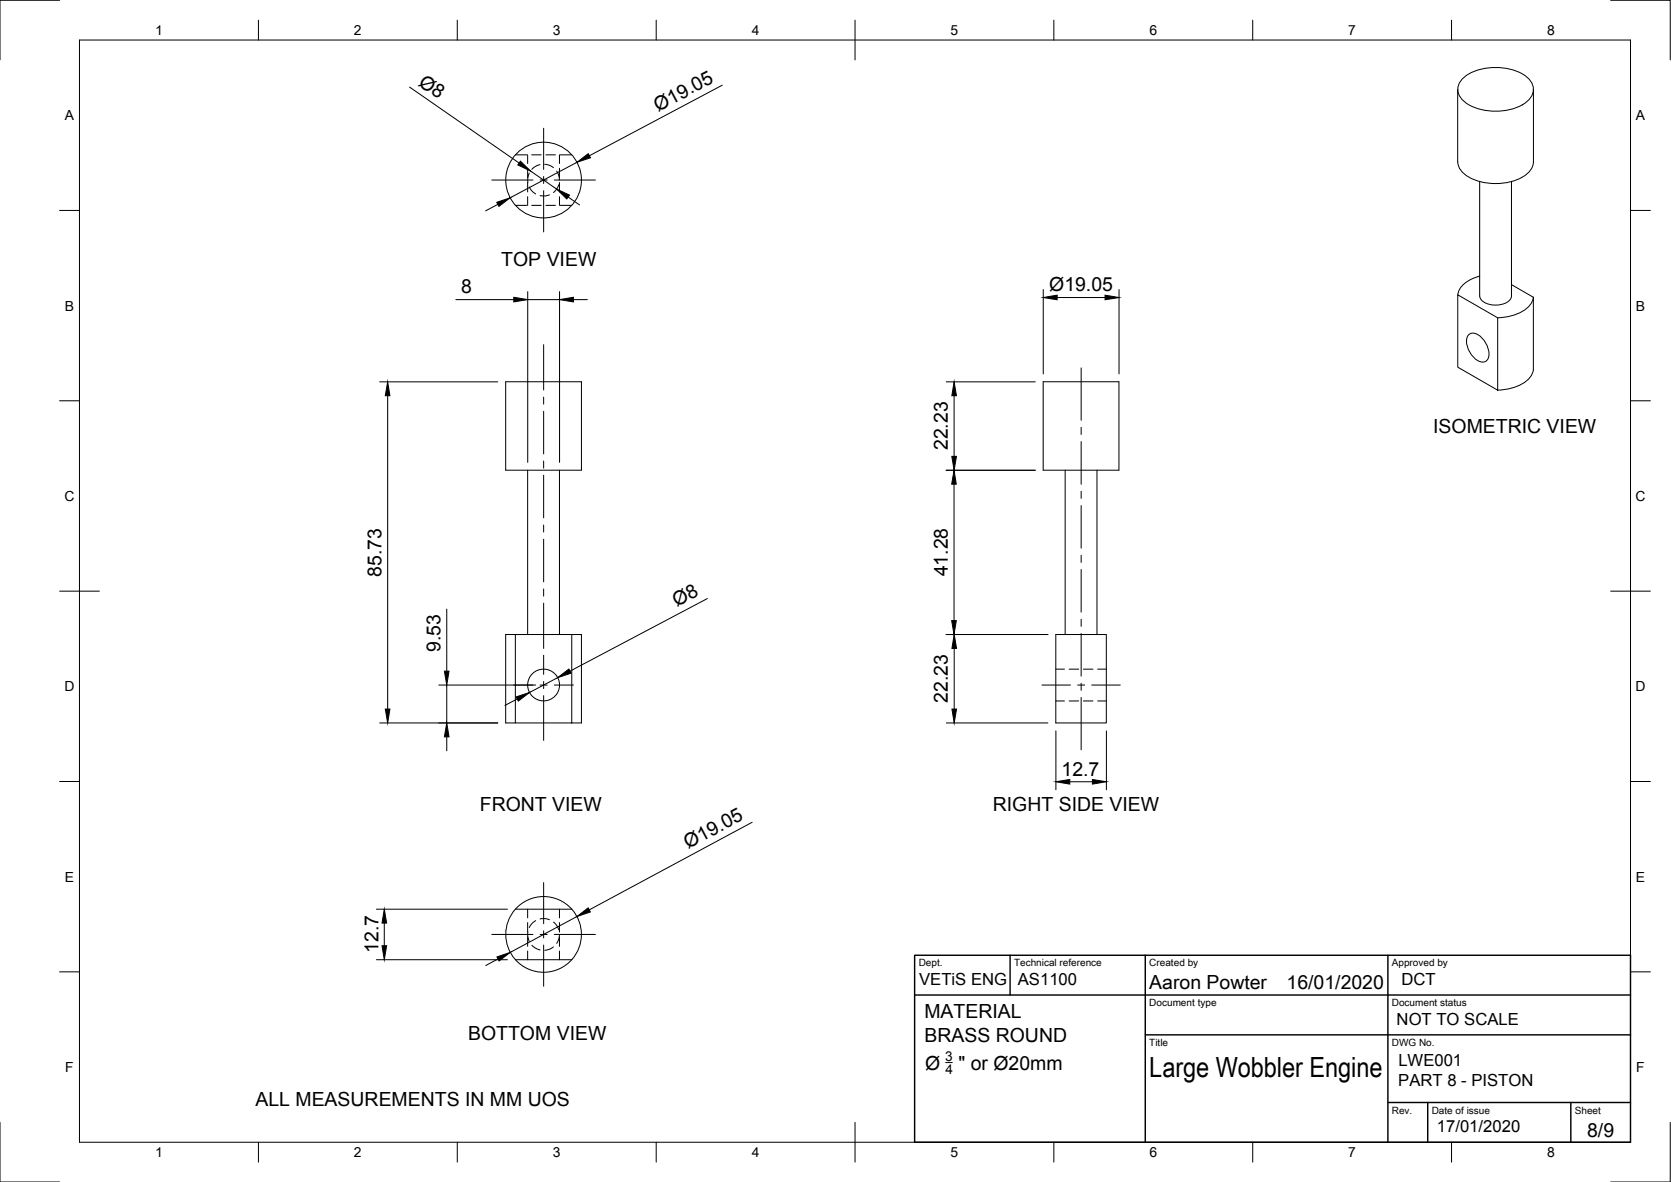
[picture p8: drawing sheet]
<svg xmlns="http://www.w3.org/2000/svg" width="420mm" height="297mm" viewBox="0 0 420 297" stroke-linecap="round" stroke-linejoin="round" font-family="sans-serif">
<!-- layer: Visible -->
<g fill="none" stroke="#000" stroke-width=".25">
<path d="M367.7 19.9a13.3 13.3 0 0 1 11.9-2.5 8 8 0 0 1 5.8 3.9 4.1 4.1 0 0 1-2.6 5 14.5 14.5 0 0 1-14.4-.6 3.7 3.7 0 0 1-.7-5.8zM366.5 22.5v18.1M385.6 22.5v18.1M366.5 40.6a5 5 0 0 0 3.3 4.2 14.3 14.3 0 0 0 14.2-1.2 4 4 0 0 0 1.6-3M372 45.6l.1 28.8a2.7 2.7 0 0 0 2.4 2.1 5.4 5.4 0 0 0 5.2-1.2l.3-.9v-28.8M366.5 74.1l10.1 5.8v18.2l-10.1-5.8zM372.1 69.4a7.2 7.2 0 0 0-5.4 4l-.1 .7M380 71.5l5.6 3.2v18.2M385.6 74.7a6.4 6.4 0 0 1-5.3 4.6l-3.7 .6M127.1 95.9h19.1v22.3h-19.1zM262.3 95.9h19v22.3h-19zM369.4 84a2.53 2.53 0 0 1 3.3 1 5.2 5.2 0 0 1 1.4 5.2 1.94 1.94 0 0 1-3.1 0 5.5 5.5 0 0 1-2-5.7z"/>
<path d="M385.6 92.9a6.4 6.4 0 0 1-5.3 4.6l-3.7 .5M132.7 118.2v41.3M140.7 118.2v41.3M267.8 118.2v41.3M275.8 118.2v41.3M129.6 159.5h14.2v22.2h-14.2zM129.6 159.5h-2.5v22.2h2.5M143.8 159.5h2.4v22.2h-2.4M265.5 159.5h12.7v22.2h-12.7zM129.6 228.5h14.2M129.6 241.2h14.2"/>
<circle cx="136.7" cy="45.3" r="9.5"/>
<circle cx="136.7" cy="172.1" r="4"/>
<circle cx="136.7" cy="234.8" r="9.5"/>
</g>
<!-- layer: Hidden -->
<g fill="none" stroke="#000" stroke-width=".25">
<path d="M129.6 38.9h2.9M132.7 38.9v2.2M133.7 38.9h2.4M137.3 38.9h2.4M140.7 38.9v2.2M140.8 38.9h3M129.6 51.6h2.9M132.7 42.3v2.4M132.7 45.9v2.3M132.7 49.4v2.2M133.1 43.5l-.4 1.2v1.2M133.1 47l.5 .9 1.1 .8"/>
<path d="M133.7 51.6h2.4M135.8 41.4l-1.3 .5-.8 .7M137 41.3l1.3 .3 .8 .5M137.3 51.6h2.4M138.2 49l-1 .2h-1.4M140 43l.5 1.1 .2 1.2M140.5 46.4l-.5 1-.8 1M140.7 42.3v2.4M140.7 45.9v2.3M140.7 49.4v2.2M140.8 51.6h3M265.5 168.2h2.2"/>
<path d="M265.5 176.2h2.2M268.8 168.2h2.4M268.8 176.2h2.4M272.4 168.2h2.4M272.4 176.2h2.4M276 168.2h2.2M276 176.2h2.2M132.7 231.8v3.6l.4 1.2M132.7 228.5v2.2M132.7 235.4v2.4M132.7 239v2.2M133.7 237.5l.8 .7 1.3 .5"/>
<path d="M134.7 231.4l-1.1 .8-.5 .9M135.8 230.9h1.4l1 .2M139.1 238l-.8 .5-1.3 .3M139.2 231.7l.8 1 .5 1M140.7 234.8l-.2 1.2-.5 1.1M140.7 228.5v2.2M140.7 231.8v2.4M140.7 235.4v2.4M140.7 239v2.2"/>
</g>
<!-- layer: Border -->
<g fill="none" stroke="#000" stroke-width=".25">
<path d="M15 .1h-15v15M20 10.1h390v276.9h-390zM65 5.1v5M115 5.1v5M165 5.1v5M215 5.1v10M265 5.1v5M315 5.1v5M365 5.1v5M405 .1h15v15M15 52.9h5M410 52.9h5"/>
<path d="M15 100.7h5M410 100.7h5M15 148.6h10M405 148.6h10M15 196.4h5M410 196.4h5M15 244.2h5M410 244.2h5M0 282.1v14.9h15M65 287v5M115 287v5M165 287v5"/>
<path d="M215 282.1v9.9M265 287v5M315 287v5M365 287v5M420 282.1v14.9h-15"/>
</g>
<!-- layer: TitleBlock -->
<path d="M230 240.1h180v46.9h-180zM230 250h180M254 240.1v9.9M288 240.1v46.9M349 240.1v46.9M288 260.1h122M349 277.1h61M359 277.1v9.9M395 277.1v9.9" fill="none" stroke="#000" stroke-width=".36"/>
<!-- layer: Center Lines -->
<g fill="none" stroke="#000" stroke-width=".25">
<path d="M136.7 32.2v10.4M123.7 45.2h10.3M135.8 45.2h1.8M136.7 44.4v1.7M136.7 47.9v10.4M139.4 45.2h10.3M136.7 86.6v11.4M136.7 99.8v1.8M271.8 92.5v13.1M136.7 103.4v10.7M136.7 115.9v1.8M136.7 119.4v10.7"/>
<path d="M271.8 107.4v1.8M271.8 111v10.7M136.7 131.9v1.8M136.7 135.5v10.7M271.8 123.5v1.8M271.8 127v10.8M271.8 139.5v1.8M136.7 148v1.8M136.7 151.6v11.3M271.8 143.1v10.7M271.8 155.6v1.8M271.8 159.2v10.7"/>
<path d="M129.2 172.2h4.8M135.8 172.2h1.8M136.7 164.7v4.8M136.7 171.3v1.7M136.7 174.8v11.3M139.4 172.2h4.8M262 172.2h7.2M271 172.2h1.7M271.8 171.7v1.8M271.8 175.3v13.1M274.5 172.2h7.2M123.7 234.8h10.3"/>
<path d="M135.8 234.8h1.8M136.7 221.8v10.3M136.7 233.9v1.8M136.7 237.5v10.3M139.4 234.8h10.3"/>
</g>
<!-- layer: Dimensions -->
<g fill="none" stroke="#000" stroke-width=".25">
<path d="M103 21.9l27.5 19.1M181.6 21.4l-33.4 17.7M125.2 51.4l-3.1 1.6M133.4 43l6.6 4.5M142.9 49.5l2.8 2M145.1 40.8l-16.8 8.9M114.6 75.3h14.6M132.7 73.3v42.9M132.7 75.3h8M140.7 73.3v42.9M144.2 75.3h3.5M262.3 72.8v21.2"/>
<path d="M265.8 74.8h12.1M281.4 72.8v21.2M95.5 96h29.7M97.5 99.4v78.8M237.9 96h22.4M239.9 99.4v15.3M237.9 118.2h22.4M239.9 121.7v34.3M112.3 153.1v15.6M177.9 150.4l-34.6 18.3M237.9 159.5h25.6M110.3 172.2h24.4"/>
<path d="M112.3 172.2v9.5M130 175.6l-3 1.7M140.2 170.3l-7 3.7M239.9 162.9v15.3M95.5 181.7h29.7M112.3 185.2v3.5M237.9 181.7h25.6M265.5 183.7v14.8M269 196.5h5.7M278.2 183.7v14.8M189.1 206.6l-40.9 22M94.6 228.5h33"/>
<path d="M96.6 232v5.7M145.1 230.3l-16.8 9M94.6 241.2h33M125.2 241l-3.1 1.6"/>
</g>
<g fill="#000" stroke="#000" stroke-width=".25">
<path d="M145.1 40.8l2.8-2.2 .6 1.1zM124.9 50.8l3.4-1.1-2.8 2.2zM130.9 40.5l2.5 2.5-3.2-1.5zM140 47.5l3.2 1.5-.7 1zM129.2 74.7l3.5 .6-3.5 .6zM140.7 75.3l3.5-.6v1.2zM262.3 74.8l3.5-.6v1.1zM277.9 74.2l3.5 .6-3.5 .5zM97.5 96l.5 3.4h-1.1zM239.9 96l.6 3.4h-1.2zM239.3 114.7h1.2l-.6 3.5zM239.9 118.2l.6 3.5h-1.2z"/>
<path d="M239.3 156h1.2l-.6 3.5zM96.9 178.2h1.1l-.5 3.5zM111.7 168.7h1.2l-.6 3.5zM129.8 175.1l3.4-1.1-2.9 2.2zM140.2 170.3l2.8-2.2 .6 1.1zM239.4 178.2h1.1l-.6 3.5zM239.9 159.5l.6 3.4h-1.1zM112.3 181.7l.6 3.5h-1.2zM265.5 196.5l3.5-.6v1.1zM274.7 195.9l3.5 .6-3.5 .5zM96.6 228.5l.6 3.5h-1.1zM96.1 237.7h1.1l-.6 3.5z"/>
<path d="M145.1 230.3l2.8-2.2 .5 1.1zM124.9 240.5l3.4-1.2-2.8 2.2z"/>
</g>
<!-- layer: Annotations -->
<path d="M237.8 267h1.7" fill="none" stroke="#000" stroke-width=".25"/>
<text font-size="7" x="289" y="270.6">Large Wobbler Engine</text>
<g font-size="4.9">
<text x="105" y="21.3" transform="rotate(35 105 21.3)">Ø8</text>
<text x="165.5" y="28.1" transform="rotate(-28 165.5 28.1)">Ø19.05</text>
<text x="126" y="67">TOP VIEW</text>
<text x="115.9" y="73.7">8</text>
<text x="263.8" y="73.1">Ø19.05</text>
<text x="238.3" y="113.1" transform="rotate(-90 238.3 113.1)">22.23</text>
<text x="360.4" y="108.9">ISOMETRIC VIEW</text>
<text x="95.9" y="144.9" transform="rotate(-90 95.9 144.9)">85.73</text>
<text x="238.3" y="144.9" transform="rotate(-90 238.3 144.9)">41.28</text>
<text x="170.2" y="152.6" transform="rotate(-28 170.2 152.6)">Ø8</text>
<text x="110.8" y="163.9" transform="rotate(-90 110.8 163.9)">9.53</text>
<text x="238.4" y="176.6" transform="rotate(-90 238.4 176.6)">22.23</text>
<text x="266.9" y="195">12.7</text>
<text x="120.6" y="203.9">FRONT VIEW</text>
<text x="249.6" y="203.9">RIGHT SIDE VIEW</text>
<text x="173.1" y="213.4" transform="rotate(-28 173.1 213.4)">Ø19.05</text>
<text x="95.1" y="239.5" transform="rotate(-90 95.1 239.5)">12.7</text>
<text x="289" y="248.5">Aaron Powter</text>
<text x="323.5" y="248.5">16/01/2020</text>
<text x="232.4" y="255.9">MATERIAL</text>
<text x="117.7" y="261.4">BOTTOM VIEW</text>
<text x="232.5" y="261.8">BRASS ROUND</text>
<text x="232.6" y="268.8">Ø</text>
<text x="241" y="268.8">&quot; or Ø20mm</text>
<text x="64.2" y="277.9">ALL MEASUREMENTS IN MM UOS</text>
<text x="399.1" y="285.7">8/9</text>
</g>
<g font-size="4.2">
<text x="231.1" y="247.6">VETiS ENG</text>
<text x="255.9" y="247.6">AS1100</text>
<text x="352.4" y="247.6">DCT</text>
<text x="351.2" y="257.5">NOT TO SCALE</text>
<text x="351.6" y="267.9">LWE001</text>
<text x="351.6" y="272.9">PART 8 - PISTON</text>
<text x="361.3" y="284.5">17/01/2020</text>
</g>
<g font-size="3.5">
<text x="39" y="8.8">1</text>
<text x="89" y="8.8">2</text>
<text x="139" y="8.8">3</text>
<text x="189" y="8.8">4</text>
<text x="239" y="8.8">5</text>
<text x="289" y="8.8">6</text>
<text x="339" y="8.8">7</text>
<text x="389" y="8.8">8</text>
<text x="16.3" y="30.2">A</text>
<text x="411.3" y="30.2">A</text>
<text x="16.3" y="78">B</text>
<text x="411.3" y="78">B</text>
<text x="16.2" y="125.9">C</text>
<text x="411.2" y="125.9">C</text>
<text x="16.2" y="173.7">D</text>
<text x="411.2" y="173.7">D</text>
<text x="16.3" y="221.6">E</text>
<text x="411.3" y="221.6">E</text>
<text x="16.4" y="269.4">F</text>
<text x="411.4" y="269.4">F</text>
<text x="39" y="290.8">1</text>
<text x="89" y="290.8">2</text>
<text x="139" y="290.8">3</text>
<text x="189" y="290.8">4</text>
<text x="239" y="290.8">5</text>
<text x="289" y="290.8">6</text>
<text x="339" y="290.8">7</text>
<text x="389" y="290.8">8</text>
</g>
<g font-size="3.4">
<text x="237.7" y="266.6">3</text>
<text x="237.7" y="269.9">4</text>
</g>
<g font-size="2.5">
<text x="231" y="242.9">Dept.</text>
<text x="255" y="242.9">Technical reference</text>
<text x="289" y="242.9">Created by</text>
<text x="350" y="242.9">Approved by</text>
<text x="289" y="252.8">Document type</text>
<text x="350" y="252.8">Document status</text>
<text x="289" y="262.9">Title</text>
<text x="350" y="262.9">DWG No.</text>
<text x="350" y="279.9">Rev.</text>
<text x="360" y="279.9">Date of issue</text>
<text x="396" y="279.9">Sheet</text>
</g>
</svg>
